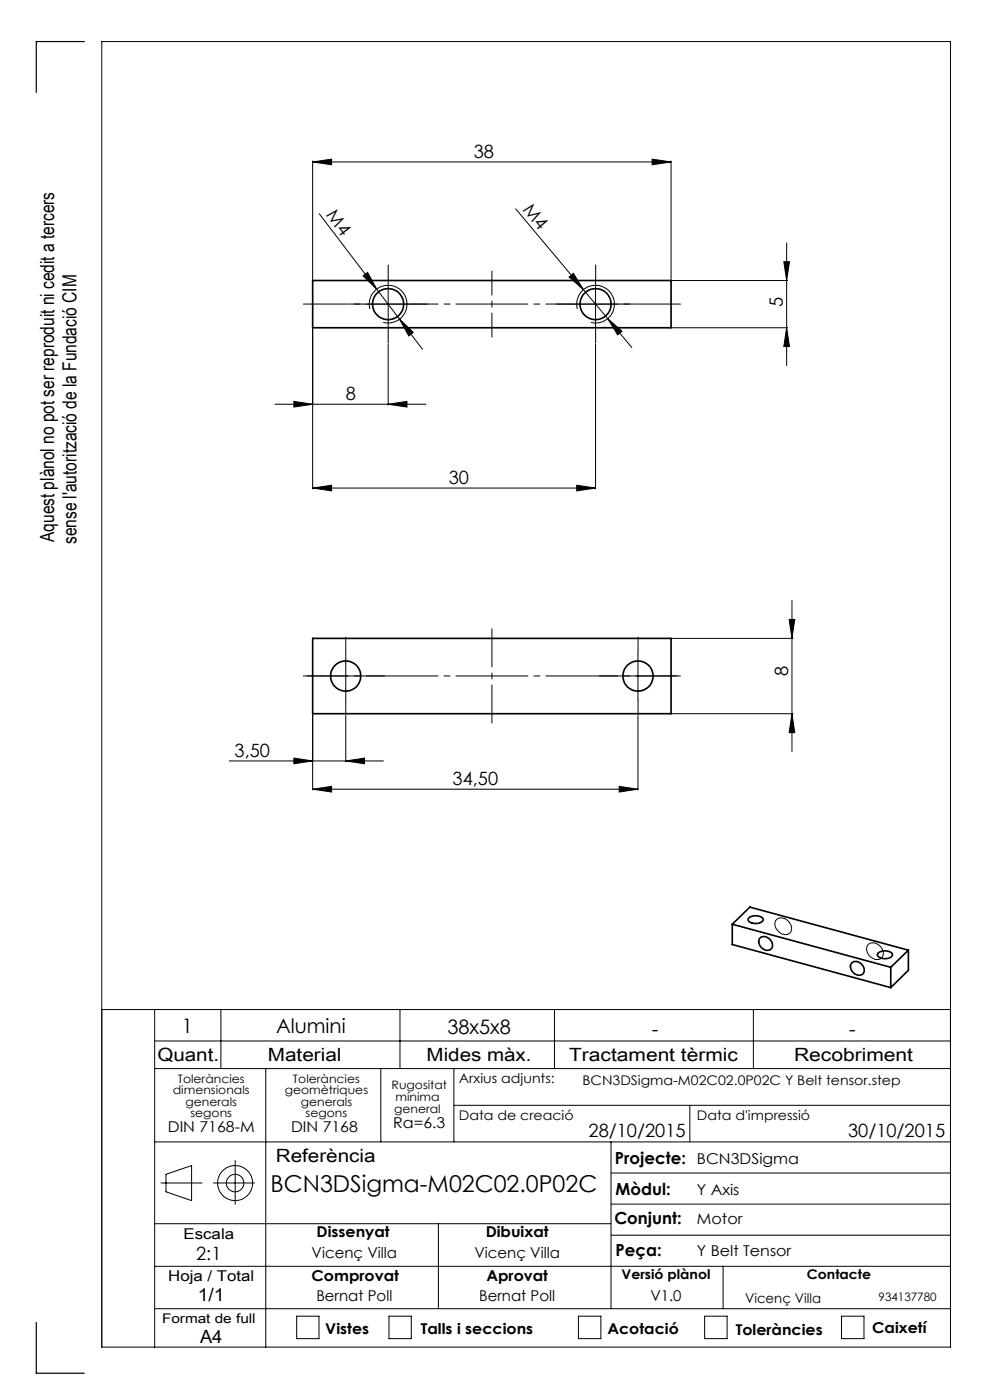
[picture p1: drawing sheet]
<svg xmlns="http://www.w3.org/2000/svg" width="210mm" height="297mm" viewBox="0 0 210 297" stroke-linecap="round" stroke-linejoin="round" font-family="sans-serif">
<g fill="none" stroke="#000" stroke-width=".21">
<path d="M66.3 34.4l4-.6v1.2zM66.3 34.1v25.2M66.3 34.4h76M138.3 33.8l4 .6-4 .6zM142.3 34.1v25.2M67.7 45.4l21.9 28.7M77 58.5l1-.7 1.9 3.5zM82.3 59.5v10M109.4 44.3l14.4 17.2M120.7 58.8l.9-.8 2.2 3.5zM126.3 59.5v10M142.5 59.5h24.5"/>
<path d="M166.3 55.5h1.2l-.6 4zM166.9 51.5v26M66.3 69.7v34M77.3 64.5h10M78.5 65.5a4 4 0 0 1 3.5-5 4 4 0 0 1 4.3 4.4 4 4 0 0 1-5 3.5M82.3 73v13M84.7 67.7l3 2.8-1 .8zM121.3 64.5h10M122.4 65.5a4 4 0 0 1 3.6-5 4 4 0 0 1 4.3 4.4 4 4 0 0 1-5 3.5M123.8 61.5l5.1 6.1M126.3 73v30.7M128.9 67.6l5.1 6.1"/>
<path d="M128.9 67.6l3 2.7-.9 .7zM142.5 69.5h24.5M166.9 69.5l.6 4h-1.2zM58.3 85.8h32M62.3 85.2l4 .6-4 .6zM82.3 85.8l4-.6v1.2zM66.3 103.5l4-.6v1.2zM66.3 103.5h60M122.3 102.9l4 .6-4 .6zM73.3 138.4v10M135.3 138.4v10M142.5 135.4h25.7"/>
<path d="M167.4 131.4h1.2l-.6 4zM168 127.4v32M66.3 151.6v16M68.3 143.4h10M73.3 151.8v9.8M130.3 143.4h10M135.3 151.8v15.8M142.5 151.4h25.7M168 151.4l.6 4h-1.2zM48.6 161.4h32.7M62.3 160.8l4 .6-4 .6zM66.3 167.4l4-.6v1.2z"/>
<path d="M66.3 167.4h69M73.3 161.4l4-.6v1.2zM131.3 166.8l4 .6-4 .6zM164.9 195a2.13 2.13 0 0 1 2.3 .4 2.13 2.13 0 0 1 .4 2.4 2.01 2.01 0 0 1-3.2-1.3v-.4a1.19 1.19 0 0 1 .5-1.1zM21.6 214.2h180M32.8 214.2v71.6M46.8 214.2v12.5M84.8 214.2v12.5M117.6 214.2v12.5M159.8 214.2v12.5M184.2 200.3a2.1 2.1 0 0 1 2.5 .4 2.1 2.1 0 0 1 .3 2.5 2.1 2.1 0 0 1-2.5-.4 2.1 2.1 0 0 1-.3-2.5zM32.8 220.8h168.8"/>
<path d="M32.8 226.7h168.8M56.4 226.7v59.1M80.8 226.7v15.5M96.3 226.7v15.5M96.3 234.5h105.3M146.3 234.5v7.7M32.8 259.6h96.8M32.8 242.2h168.8M34.1 251h8.8M35.2 249.1l5.4-1.8v7.4l-5.4-1.9zM45.3 251h8.7M49.9 246.2v9.3"/>
<path d="M93 259.6v18M129.6 242.2v35.4M129.6 255.4h72M129.6 248.8h72M32.8 277.6h168.8M32.8 268.6h168.8M62.9 279.2h4.8v4.8h-4.8zM82.5 279.2h4.7v4.8h-4.7zM122.7 279.2h4.8v4.8h-4.8zM129.6 262h72M149.5 279.2h4.7v4.8h-4.7zM153.4 268.6v9"/>
<path d="M178.5 279.2h4.8v4.8h-4.8zM21.6 285.8h180v-277h-180v277"/>
<circle cx="49.9" cy="251" r="3.7"/>
<circle cx="49.9" cy="251" r="1.86"/>
</g>
<g fill="none" stroke="#000" stroke-width=".21" stroke-dasharray="15.2 1.3 1.3 1.3">
<path d="M82.3 59.5v-3.3M126.3 59.5v-3.3M77.3 64.5h-3.3M82.3 69.5v3.3M87.3 64.5h3.3M121.3 64.5h-3.3M126.3 69.5v3.3M131.3 64.5h3.3M73.3 138.4v-3.2M135.3 138.4v-3.2M68.3 143.4h-3.2M73.3 148.4v3.2"/>
<path d="M78.3 143.4h3.2M130.3 143.4h-3.2M135.3 148.4v3.2M140.3 143.4h3.2"/>
</g>
<path d="M64.3 64.5h80M144.3 143.4h-80" fill="none" stroke="#000" stroke-width=".21" stroke-dasharray="15.2 1.3 1.3 1.3" stroke-dashoffset="5.7"/>
<path d="M104.3 71.5v-14" fill="none" stroke="#000" stroke-width=".21" stroke-dasharray="15.2 1.3 1.3 1.3" stroke-dashoffset="10.1"/>
<path d="M104.3 153.4v-20" fill="none" stroke="#000" stroke-width=".21" stroke-dasharray="15.2 1.3 1.3 1.3" stroke-dashoffset="7.1"/>
<path d="M17.9 8.8h-10.2v10.8M7.7 280.5v10.8h10.2" fill="none" stroke="#000" stroke-width=".25"/>
<g fill="#000">
<path d="M66.3 34.4l4-.6v1.2zM138.3 33.8l4 .6-4 .6zM66.3 103.5l4-.6v1.2zM122.3 102.9l4 .6-4 .6zM66.3 167.4l4-.6v1.2zM131.3 166.8l4 .6-4 .6z"/>
<path d="M84.7 67.7l2 3.6 1-.8zM77 58.5l2.9 2.8-1.9-3.5z"/>
<path d="M128.9 67.6l2.1 3.4 .9-.7zM120.7 58.8l3.1 2.7-2.2-3.5z"/>
<path d="M166.9 69.5l.6 4h-1.2zM166.3 55.5h1.2l-.6 4zM168 151.4l.6 4h-1.2zM167.4 131.4h1.2l-.6 4z"/>
<path d="M82.3 85.8l4-.6v1.2zM62.3 85.2l4 .6-4 .6zM73.3 161.4l4-.6v1.2zM62.3 160.8l4 .6-4 .6z"/>
</g>
<g fill="none" stroke="#000" stroke-width=".35">
<path d="M66.3 59.5h76v10h-76zM66.3 135.4h76v16h-76zM155.3 196.1l33.6 9.1M155.3 196.1l3.8-3.7 33.6 9.2M155.3 196.1v4.3l33.6 9.1M159 194.6l.2-.1a2.19 2.19 0 0 1 2.7 .5 1.44 1.44 0 0 1-1.9 .9 .97 .97 0 0 1-1.2-1.1zM161.2 199a1.71 1.71 0 0 1 2.1 .2 1.71 1.71 0 0 1 .3 2.1 1.71 1.71 0 0 1-2.1-.3 1.71 1.71 0 0 1-.3-2zM180.7 204.3a1.68 1.68 0 0 1 2.6 1.3 1.19 1.19 0 0 1-.7 1.3 1.19 1.19 0 0 1-1.4-.4 1.62 1.62 0 0 1-.5-2.2zM186.2 202.3a2.22 2.22 0 0 1 3.1 .1 1.43 1.43 0 0 1-1.9 1 1.01 1.01 0 0 1-1.2-1.1zM188.9 205.2v4.3M192.7 201.6v4.2l-3.8 3.7M192.7 201.6l-3.8 3.6"/>
<circle cx="82.3" cy="64.5" r="3.3"/>
<circle cx="126.3" cy="64.5" r="3.3"/>
<circle cx="73.3" cy="143.4" r="3.2"/>
<circle cx="135.3" cy="143.4" r="3.2"/>
</g>
<text font-size="4.9" x="57.4" y="253">BCN3DSigma-M02C02.0P02C</text>
<g font-size="4.2">
<text x="38.6" y="219">1</text>
<text x="58.6" y="219.2">Alumini</text>
<text x="94.9" y="219.4">38x5x8</text>
<text x="138.3" y="219.7">-</text>
<text x="180.1" y="219.7">-</text>
</g>
<g font-size="4.1">
<text x="11.5" y="115" transform="rotate(-90 11.5 115)">Aquest plànol no pot ser reproduit ni cedit a tercers</text>
<text x="16.2" y="115.4" transform="rotate(-90 16.2 115.4)">sense l'autorització de la Fundació CIM</text>
</g>
<g font-size="3.9">
<text x="100.5" y="33.5">38</text>
<text x="69.1" y="45.7" transform="rotate(53 69.1 45.7)">M4</text>
<text x="110.8" y="44.6" transform="rotate(50 110.8 44.6)">M4</text>
<text x="166" y="65.2" transform="rotate(-90 166 65.2)">5</text>
<text x="73.4" y="84.9">8</text>
<text x="95.2" y="102.7">30</text>
<text x="167.2" y="143.3" transform="rotate(-90 167.2 143.3)">8</text>
<text x="49.8" y="160.6">3,50</text>
<text x="96" y="166.6">34,50</text>
<text x="33.4" y="225">Quant.</text>
<text x="56.8" y="225">Material</text>
<text x="90.5" y="225">Mides màx.</text>
<text x="120.7" y="225">Tractament tèrmic</text>
<text x="168.4" y="225">Recobriment</text>
<text x="124.8" y="241.3">28/10/2015</text>
<text x="179.9" y="241.3">30/10/2015</text>
<text x="58.5" y="246.5">Referència</text>
<text x="41.6" y="267.2">2:1</text>
<text x="41.9" y="276.1">1/1</text>
<text x="42.4" y="284.9">A4</text>
</g>
<g font-size="3.5">
<text x="130.5" y="246.8">Projecte:</text>
<text x="130.6" y="253.4">Mòdul:</text>
<text x="130.3" y="259.8">Conjunt:</text>
<text x="130.6" y="266.4">Peça:</text>
</g>
<g font-size="3.2">
<text x="83.4" y="239.3">Ra=6.3</text>
<text x="35.6" y="240.1">DIN 7168-M</text>
<text x="61.7" y="240.1">DIN 7168</text>
<text x="147.8" y="246.8">BCN3DSigma</text>
<text x="147.8" y="253.4">Y Axis</text>
<text x="38.9" y="262.9">Escala</text>
<text x="67.2" y="262.5">Dissenyat</text>
<text x="103" y="262.5">Dibuixat</text>
<text x="147.8" y="259.8">Motor</text>
<text x="66.1" y="266.8">Vicenç Villa</text>
<text x="100.6" y="266.8">Vicenç Villa</text>
<text x="147.8" y="266.4">Y Belt Tensor</text>
<text x="35.7" y="271.7">Hoja / Total</text>
<text x="66.1" y="271.7">Comprovat</text>
<text x="103.2" y="271.7">Aprovat</text>
<text x="67.1" y="276.1">Bernat Poll</text>
<text x="101.6" y="276.1">Bernat Poll</text>
<text x="138" y="276.1">V1.0</text>
<text x="69" y="283.1">Vistes</text>
<text x="89.3" y="283.1">Talls i seccions</text>
<text x="128.8" y="283.1">Acotació</text>
<text x="156.1" y="283.2">Toleràncies</text>
<text x="185" y="282.8">Caixetí</text>
</g>
<g font-size="2.8">
<text x="97.3" y="229.6">Arxius adjunts:</text>
<text x="123.6" y="230.2">BCN3DSigma-M02C02.0P02C Y Belt tensor.step</text>
<text x="97.3" y="237.7">Data de creació</text>
<text x="147.8" y="237.7">Data d'impressió</text>
<text x="131.8" y="271.4">Versió plànol</text>
<text x="171.2" y="271.4">Contacte</text>
<text x="34.4" y="280.7">Format de full</text>
<text x="158" y="276.3">Vicenç Villa</text>
</g>
<g font-size="2.5">
<text x="36.7" y="232.1">dimensionals</text>
<text x="37.7" y="229.6">Toleràncies</text>
<text x="60.4" y="232.1">geomètriques</text>
<text x="62.1" y="229.6">Toleràncies</text>
<text x="83.1" y="231">Rugositat</text>
<text x="83.9" y="233.5">mínima</text>
<text x="39.4" y="234.6">generals</text>
<text x="40.4" y="237.1">segons</text>
<text x="63.8" y="234.6">generals</text>
<text x="64.8" y="237.1">segons</text>
<text x="83.6" y="236.2">general</text>
<text x="186.4" y="276.1">934137780</text>
</g>
</svg>
